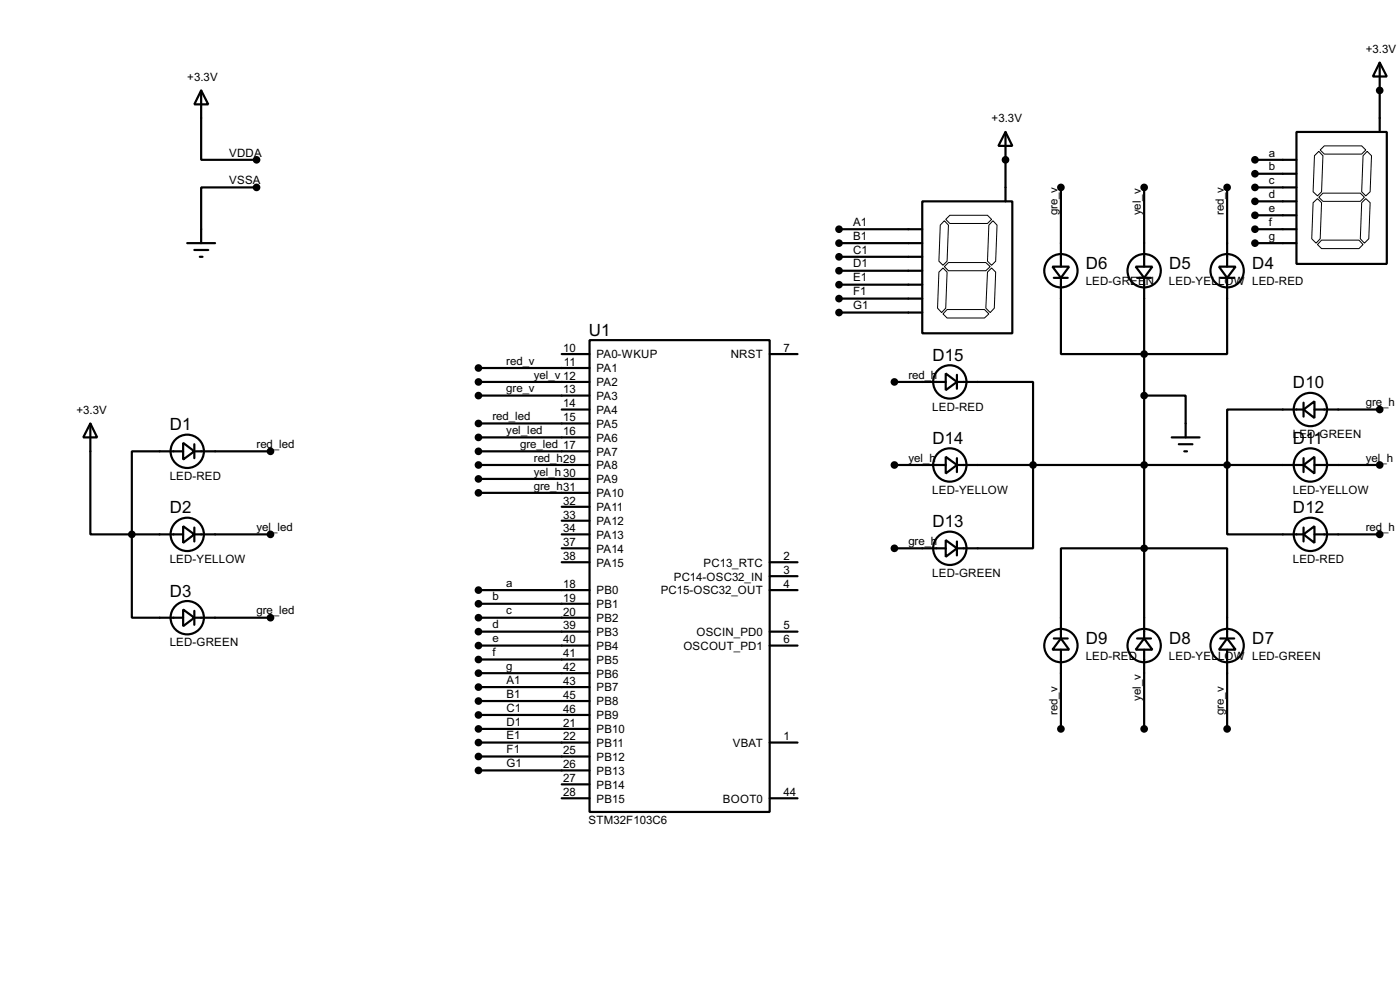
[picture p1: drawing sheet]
<svg xmlns="http://www.w3.org/2000/svg" width="256mm" height="180mm" viewBox="0 0 256 180" stroke-linecap="round" stroke-linejoin="round" font-family="sans-serif">
<g fill="none" stroke="#000" stroke-width=".4">
<path d="M36.9 16.6l1.3 2.5h-2.6zM36.9 16.6v12.7h10.1M252.8 11.5l1.3 2.5h-2.6zM252.8 11.5v12.7M47 34.3h-10.1v10.2M169 36.9h16.5v24.1h-16.5zM184.2 24.2l1.3 2.5h-2.6zM184.2 24.2v12.7M194.4 34.3v14.5M209.6 34.3v14.5M224.8 34.3v14.5M229.9 29.3h7.6"/>
<path d="M229.9 31.8h7.6M229.9 34.3h7.6M229.9 36.9h7.6M229.9 39.4h7.6M237.5 24.2h16.6v24.1h-16.6zM34.3 44.5h5.1M35.6 45.8h2.6M36.6 47h.5M153.7 42h15.3M153.7 44.5h15.3M153.7 47h15.3M153.7 49.6h15.3"/>
<path d="M153.7 52.1h15.3M153.7 54.7h15.3M153.7 57.2h15.3M192.8 48.8h3.1l-1.5 2.1zM193.1 50.9h2.5M194.4 50.9v13.9h30.4v-13.9M208.1 48.8h3l-1.5 2.1zM208.3 50.9h2.6M209.6 50.9v66M223.3 48.8h3.1l-1.6 2.1zM223.6 50.9h2.5M229.9 42h7.6"/>
<path d="M229.9 44.5h7.6M16.6 77.5l1.2 2.6h-2.5zM16.6 77.5v20.3h7.6M87.7 77.5h20.3M87.7 67.4h20.3M87.7 69.9h20.3M87.7 72.4h20.3M102.9 75h5.1M102.9 64.8h5.1M108 62.3h33v86.3h-33zM141 64.8h5.1M163.9 69.9h9.4"/>
<path d="M173.3 68.4l2 1.5-2 1.5zM175.3 69.9h14v30.5h-14M175.3 68.6v2.6M209.6 72.4h7.6v7.7M238.8 75l2-1.5v3zM238.8 75h-14v22.8h14M238.8 73.7v2.6M240.8 75h12M24.2 97.8v15.3h9.4M24.2 97.8h9.4M33.6 81.1l2 1.5-2 1.5zM33.6 96.3l2 1.5-2 1.6z"/>
<path d="M33.6 82.6h-9.4v15.2M35.6 97.8h14M35.6 82.6h14M35.6 81.3v2.6M35.6 96.6v2.5M87.7 82.6h20.3M87.7 80.1h20.3M87.7 85.1h20.3M87.7 87.7h20.3M87.7 90.2h20.3M102.9 97.8h5.1M102.9 92.8h5.1"/>
<path d="M102.9 95.3h5.1M163.9 85.1h9.4M173.3 98.9l2 1.5-2 1.5zM173.3 83.6l2 1.5-2 1.6zM175.3 85.1h63.5M175.3 83.9v2.5M175.3 99.1v2.6M214.7 80.1h5.1M216 81.3h2.5M217 82.6h.5M238.8 85.1l2-1.5v3.1zM238.8 97.8l2-1.5v3.1z"/>
<path d="M238.8 83.9v2.5M238.8 96.6v2.5M240.8 97.8h12M240.8 85.1h12M33.6 111.6l2 1.5-2 1.5zM35.6 113.1h14M35.6 111.8v2.6M87.7 113.1h20.3M87.7 108h20.3M87.7 110.5h20.3M87.7 115.6h20.3M87.7 118.2h20.3"/>
<path d="M102.9 100.4h5.1M102.9 102.9h5.1M141 108h5.1M141 115.6h5.1M141 118.2h5.1M141 102.9h5.1M141 105.5h5.1M163.9 100.4h9.4M193.1 116.9h2.5M194.4 116.9l1.5 2h-3.1zM194.4 116.9v-16.5h30.4v16.5M194.4 118.9v14.5"/>
<path d="M208.3 116.9h2.6M209.6 116.9l1.5 2h-3zM209.6 118.9v14.5M223.6 116.9h2.5M224.8 116.9l1.6 2h-3.1zM224.8 118.9v14.5M87.7 120.7h20.3M87.7 123.2h20.3M87.7 125.8h20.3M87.7 128.3h20.3M87.7 130.9h20.3M87.7 133.4h20.3"/>
<path d="M87.7 135.9h20.3M87.7 138.5h20.3M141 135.9h5.1M87.7 141h20.3M102.9 146.1h5.1M102.9 143.6h5.1M141 146.1h5.1"/>
<circle cx="194.3" cy="49.6" r="3.1"/>
<circle cx="209.6" cy="49.6" r="3.1"/>
<circle cx="224.8" cy="49.6" r="3.1"/>
<circle cx="174" cy="69.9" r="3.1"/>
<circle cx="240" cy="75" r="3.1"/>
<circle cx="34.3" cy="82.6" r="3.1"/>
<circle cx="34.3" cy="97.8" r="3.1"/>
<circle cx="174" cy="85.1" r="3.1"/>
<circle cx="240" cy="85.1" r="3.1"/>
<circle cx="240" cy="97.8" r="3.1"/>
<circle cx="34.3" cy="113.1" r="3.1"/>
<circle cx="174" cy="100.4" r="3.1"/>
<circle cx="194.3" cy="118.2" r="3.1"/>
<circle cx="209.6" cy="118.2" r="3.1"/>
<circle cx="224.8" cy="118.2" r="3.1"/>
</g>
<g fill="#000">
<circle cx="252.8" cy="16.6" r=".2"/>
<circle cx="184.2" cy="29.3" r=".2"/>
</g>
<g fill="#000" stroke="#000" stroke-width=".4">
<circle cx="252.7" cy="16.6" r=".5"/>
<circle cx="47" cy="34.3" r=".5"/>
<circle cx="47" cy="29.3" r=".5"/>
<circle cx="184.2" cy="29.3" r=".5"/>
<circle cx="194.3" cy="34.3" r=".5"/>
<circle cx="209.6" cy="34.3" r=".5"/>
<circle cx="224.8" cy="34.3" r=".5"/>
<circle cx="229.9" cy="29.3" r=".5"/>
<circle cx="229.9" cy="31.8" r=".5"/>
<circle cx="229.9" cy="39.4" r=".5"/>
<circle cx="229.9" cy="34.3" r=".5"/>
<circle cx="229.9" cy="36.9" r=".5"/>
<circle cx="153.7" cy="42" r=".5"/>
<circle cx="153.7" cy="44.5" r=".5"/>
<circle cx="153.7" cy="57.2" r=".5"/>
<circle cx="153.7" cy="49.6" r=".5"/>
<circle cx="153.7" cy="54.7" r=".5"/>
<circle cx="153.7" cy="52.1" r=".5"/>
<circle cx="153.7" cy="47" r=".5"/>
<circle cx="229.9" cy="42" r=".5"/>
<circle cx="229.9" cy="44.5" r=".5"/>
<circle cx="87.6" cy="69.9" r=".5"/>
<circle cx="87.6" cy="77.5" r=".5"/>
<circle cx="87.6" cy="67.4" r=".5"/>
<circle cx="87.6" cy="72.4" r=".5"/>
<circle cx="163.8" cy="69.9" r=".5"/>
<circle cx="209.6" cy="72.4" r=".5"/>
<circle cx="209.6" cy="64.8" r=".5"/>
<circle cx="252.7" cy="75" r=".5"/>
<circle cx="24.1" cy="97.8" r=".5"/>
<circle cx="49.5" cy="97.8" r=".5"/>
<circle cx="49.5" cy="82.6" r=".5"/>
<circle cx="87.6" cy="82.6" r=".5"/>
<circle cx="87.6" cy="80.1" r=".5"/>
<circle cx="87.6" cy="85.1" r=".5"/>
<circle cx="87.6" cy="90.2" r=".5"/>
<circle cx="87.6" cy="87.7" r=".5"/>
<circle cx="163.8" cy="85.1" r=".5"/>
<circle cx="189.2" cy="85.1" r=".5"/>
<circle cx="209.6" cy="85.1" r=".5"/>
<circle cx="224.8" cy="85.1" r=".5"/>
<circle cx="252.7" cy="97.8" r=".5"/>
<circle cx="252.7" cy="85.1" r=".5"/>
<circle cx="49.5" cy="113.1" r=".5"/>
<circle cx="87.6" cy="115.6" r=".5"/>
<circle cx="87.6" cy="118.2" r=".5"/>
<circle cx="87.6" cy="110.5" r=".5"/>
<circle cx="87.6" cy="113.1" r=".5"/>
<circle cx="87.6" cy="108" r=".5"/>
<circle cx="163.8" cy="100.4" r=".5"/>
<circle cx="209.6" cy="100.4" r=".5"/>
<circle cx="87.6" cy="133.4" r=".5"/>
<circle cx="87.6" cy="128.3" r=".5"/>
<circle cx="87.6" cy="138.5" r=".5"/>
<circle cx="87.6" cy="120.7" r=".5"/>
<circle cx="87.6" cy="130.9" r=".5"/>
<circle cx="87.6" cy="123.2" r=".5"/>
<circle cx="87.6" cy="135.9" r=".5"/>
<circle cx="87.6" cy="125.8" r=".5"/>
<circle cx="194.3" cy="133.4" r=".5"/>
<circle cx="209.6" cy="133.4" r=".5"/>
<circle cx="224.8" cy="133.4" r=".5"/>
<circle cx="87.6" cy="141" r=".5"/>
</g>
<g fill="none" stroke="#000" stroke-width=".18">
<path d="M174 39.4h6.9l.8 .8-.8 .7h-6.9l-.7-.7zM240.6 37.1l.8-.7 .7 .7-.2 6.6-.8 .8-.8-.8zM240.8 28.5l.8-.8 .8 .8-.3 6.6-.7 .8-.8-.8zM241.6 36.1l.8-.7h6.8l.8 .7-.8 .8h-6.8zM241.9 27.5l.7-.8h6.9l.7 .8-.7 .7h-6.9zM249.5 37.1l.7-.7 .8 .7-.2 6.6-.8 .8-.8-.8zM250.5 27.7l.8 .8-.3 6.6-.8 .8-.7-.8 .2-6.6zM172 49.8l.8-.7 .7 .7-.2 6.6-.8 .8-.7-.8zM173 40.4l.8 .8-.3 6.6-.7 .8-.8-.8 .3-6.6zM173.5 56.7h6.9l.8 .8-.8 .7h-6.9l-.7-.7zM173.8 48.1h6.8l.8 .7-.8 .8h-6.8l-.8-.8zM180.9 49.8l.8-.7 .7 .7-.2 6.6-.8 .8-.8-.8z"/>
<path d="M181.9 40.4l.8 .8-.3 6.6-.7 .8-.8-.8 .3-6.6zM242.1 44h6.9l.7 .8-.7 .7h-6.9l-.7-.7z"/>
</g>
<g font-size="3.5">
<text x="198.9" y="49.2">D6</text>
<text x="214.2" y="49.2">D5</text>
<text x="229.4" y="49.2">D4</text>
<text x="107.9" y="61.4">U1</text>
<text x="170.8" y="66.1">D15</text>
<text x="236.9" y="71.1">D10</text>
<text x="31.1" y="78.8">D1</text>
<text x="170.8" y="81.3">D14</text>
<text x="236.9" y="81.3">D11</text>
<text x="31.1" y="94">D2</text>
<text x="236.9" y="94">D12</text>
<text x="170.8" y="96.5">D13</text>
<text x="31.1" y="109.2">D3</text>
<text x="198.9" y="117.8">D9</text>
<text x="214.2" y="117.8">D8</text>
<text x="229.4" y="117.8">D7</text>
</g>
<g font-size="2.4">
<text x="250.2" y="9.7">+3.3V</text>
<text x="34.3" y="14.8">+3.3V</text>
<text x="181.7" y="22.4">+3.3V</text>
<text x="42" y="28.6">VDDA</text>
<text x="232.5" y="28.6">a</text>
<text x="42" y="33.7">VSSA</text>
<text x="232.5" y="31.2">b</text>
<text x="232.5" y="33.7">c</text>
<text x="156.3" y="41.3">A1</text>
<text x="193.8" y="39.4" transform="rotate(-90 193.8 39.4)">gre_v</text>
<text x="209" y="39.4" transform="rotate(-90 209 39.4)">yel_v</text>
<text x="224.2" y="39.4" transform="rotate(-90 224.2 39.4)">red_v</text>
<text x="232.5" y="36.3">d</text>
<text x="232.5" y="38.8">e</text>
<text x="232.5" y="41.3">f</text>
<text x="156.3" y="43.9">B1</text>
<text x="156.3" y="46.4">C1</text>
<text x="232.5" y="43.9">g</text>
<text x="156.3" y="49">D1</text>
<text x="156.3" y="51.5">E1</text>
<text x="198.9" y="52.1">LED-GREE</text>
<text x="209.9" y="52.1">N</text>
<text x="214.1" y="52.1">LED-YELLOW LED-RED</text>
<text x="156.3" y="54">F1</text>
<text x="156.3" y="56.6">G1</text>
<text x="103.2" y="64.4">10</text>
<text x="109.3" y="65.6">PA0-WKUP</text>
<text x="133.9" y="65.6">NRST</text>
<text x="143.6" y="64.4">7</text>
<text x="92.8" y="66.7">red_v</text>
<text x="92.8" y="71.8">gre_v</text>
<text x="97.8" y="69.3">yel_v 12</text>
<text x="103.2" y="72">13</text>
<text x="103.3" y="67">11</text>
<text x="109.3" y="70.7">PA2</text>
<text x="109.3" y="68.1">PA1</text>
<text x="166.4" y="69.3">red_h</text>
<text x="14" y="75.8">+3.3V</text>
<text x="90.2" y="76.9">red_led</text>
<text x="103.2" y="74.6">14</text>
<text x="103.2" y="77.1">15</text>
<text x="109.3" y="73.2">PA3</text>
<text x="109.3" y="75.8">PA4</text>
<text x="170.8" y="75.1">LED-RED</text>
<text x="250.2" y="74.4">gre_h</text>
<text x="47" y="82">red_led</text>
<text x="92.8" y="79.5">yel_led</text>
<text x="95.3" y="82">gre_led 17</text>
<text x="103.2" y="79.7">16</text>
<text x="109.3" y="78.3">PA5</text>
<text x="109.3" y="80.8">PA6</text>
<text x="109.3" y="83.4">PA7</text>
<text x="236.8" y="80.2">LED-GREEN</text>
<text x="31.1" y="87.8">LED-RED</text>
<text x="97.8" y="84.5">red_h29</text>
<text x="97.8" y="87.1">yel_h30</text>
<text x="97.8" y="89.6">gre_h31</text>
<text x="109.3" y="85.9">PA8</text>
<text x="109.3" y="88.5">PA9</text>
<text x="166.4" y="84.5">yel_h</text>
<text x="250.2" y="84.5">yel_h</text>
<text x="103.2" y="92.4">32</text>
<text x="103.2" y="94.9">33</text>
<text x="109.3" y="91">PA10</text>
<text x="109.3" y="93.6">PA11</text>
<text x="170.8" y="90.4">LED-YELLOW</text>
<text x="236.8" y="90.4">LED-YELLOW</text>
<text x="47" y="97.2">yel_led</text>
<text x="103.2" y="97.4">34</text>
<text x="103.2" y="100">37</text>
<text x="109.3" y="96.1">PA12</text>
<text x="109.3" y="98.6">PA13</text>
<text x="109.3" y="101.2">PA14</text>
<text x="166.4" y="99.8">gre_h</text>
<text x="250.2" y="97.2">red_h</text>
<text x="31.1" y="103.1">LED-YELLOW</text>
<text x="92.8" y="107.4">a</text>
<text x="103.2" y="107.6">18</text>
<text x="103.2" y="102.5">38</text>
<text x="109.3" y="103.7">PA15</text>
<text x="123.4" y="106.3">PC14-OSC32_IN</text>
<text x="128.9" y="103.7">PC13_RTC</text>
<text x="143.6" y="102.5">2</text>
<text x="143.6" y="105.1">3</text>
<text x="143.6" y="107.6">4</text>
<text x="170.8" y="105.6">LED-GREEN</text>
<text x="236.8" y="103.1">LED-RED</text>
<text x="47" y="112.5">gre_led</text>
<text x="90.2" y="109.9">b</text>
<text x="92.8" y="112.5">c</text>
<text x="103.2" y="110.1">19</text>
<text x="103.2" y="112.7">20</text>
<text x="109.3" y="108.8">PB0</text>
<text x="109.3" y="111.3">PB1</text>
<text x="109.3" y="113.9">PB2</text>
<text x="121" y="108.8">PC15-OSC32_OUT</text>
<text x="31.1" y="118.3">LED-GREEN</text>
<text x="90.2" y="115">d</text>
<text x="90.2" y="117.6">e</text>
<text x="103.2" y="115.2">39</text>
<text x="103.2" y="117.8">40</text>
<text x="109.3" y="116.4">PB3</text>
<text x="109.3" y="119">PB4</text>
<text x="125.2" y="119">OSCOUT_PD1</text>
<text x="127.6" y="116.4">OSCIN_PD0</text>
<text x="143.6" y="115.2">5</text>
<text x="143.6" y="117.8">6</text>
<text x="90.2" y="120.1">f</text>
<text x="92.8" y="122.6">g</text>
<text x="92.8" y="125.2">A1</text>
<text x="103.2" y="120.3">41</text>
<text x="103.2" y="122.8">42</text>
<text x="103.2" y="125.4">43</text>
<text x="109.3" y="121.5">PB5</text>
<text x="109.3" y="124">PB6</text>
<text x="198.9" y="120.7">LED-RED</text>
<text x="214.1" y="120.7">LED-YELLOW LED-GREEN</text>
<text x="92.8" y="127.7">B1</text>
<text x="92.8" y="130.3">C1</text>
<text x="103.2" y="127.9">45</text>
<text x="103.2" y="130.5">46</text>
<text x="109.3" y="129.1">PB8</text>
<text x="109.3" y="131.7">PB9</text>
<text x="109.3" y="126.6">PB7</text>
<text x="193.8" y="130.9" transform="rotate(-90 193.8 130.9)">red_v</text>
<text x="209" y="128.3" transform="rotate(-90 209 128.3)">yel_v</text>
<text x="224.2" y="130.9" transform="rotate(-90 224.2 130.9)">gre_v</text>
<text x="92.8" y="132.8">D1</text>
<text x="92.8" y="135.3">E1</text>
<text x="92.8" y="137.9">F1</text>
<text x="103.2" y="133">21</text>
<text x="103.2" y="135.5">22</text>
<text x="109.3" y="134.2">PB10</text>
<text x="109.3" y="136.7">PB11</text>
<text x="134.2" y="136.7">VBAT</text>
<text x="143.6" y="135.5">1</text>
<text x="92.8" y="140.4">G1</text>
<text x="103.2" y="138.1">25</text>
<text x="103.2" y="140.6">26</text>
<text x="103.2" y="143.2">27</text>
<text x="109.3" y="139.3">PB12</text>
<text x="109.3" y="141.8">PB13</text>
<text x="103.2" y="145.7">28</text>
<text x="109.3" y="144.4">PB14</text>
<text x="109.3" y="146.9">PB15</text>
<text x="132.4" y="146.9">BOOT0</text>
<text x="143.6" y="145.7">44</text>
<text x="107.8" y="150.8">STM32F103C6</text>
</g>
</svg>
